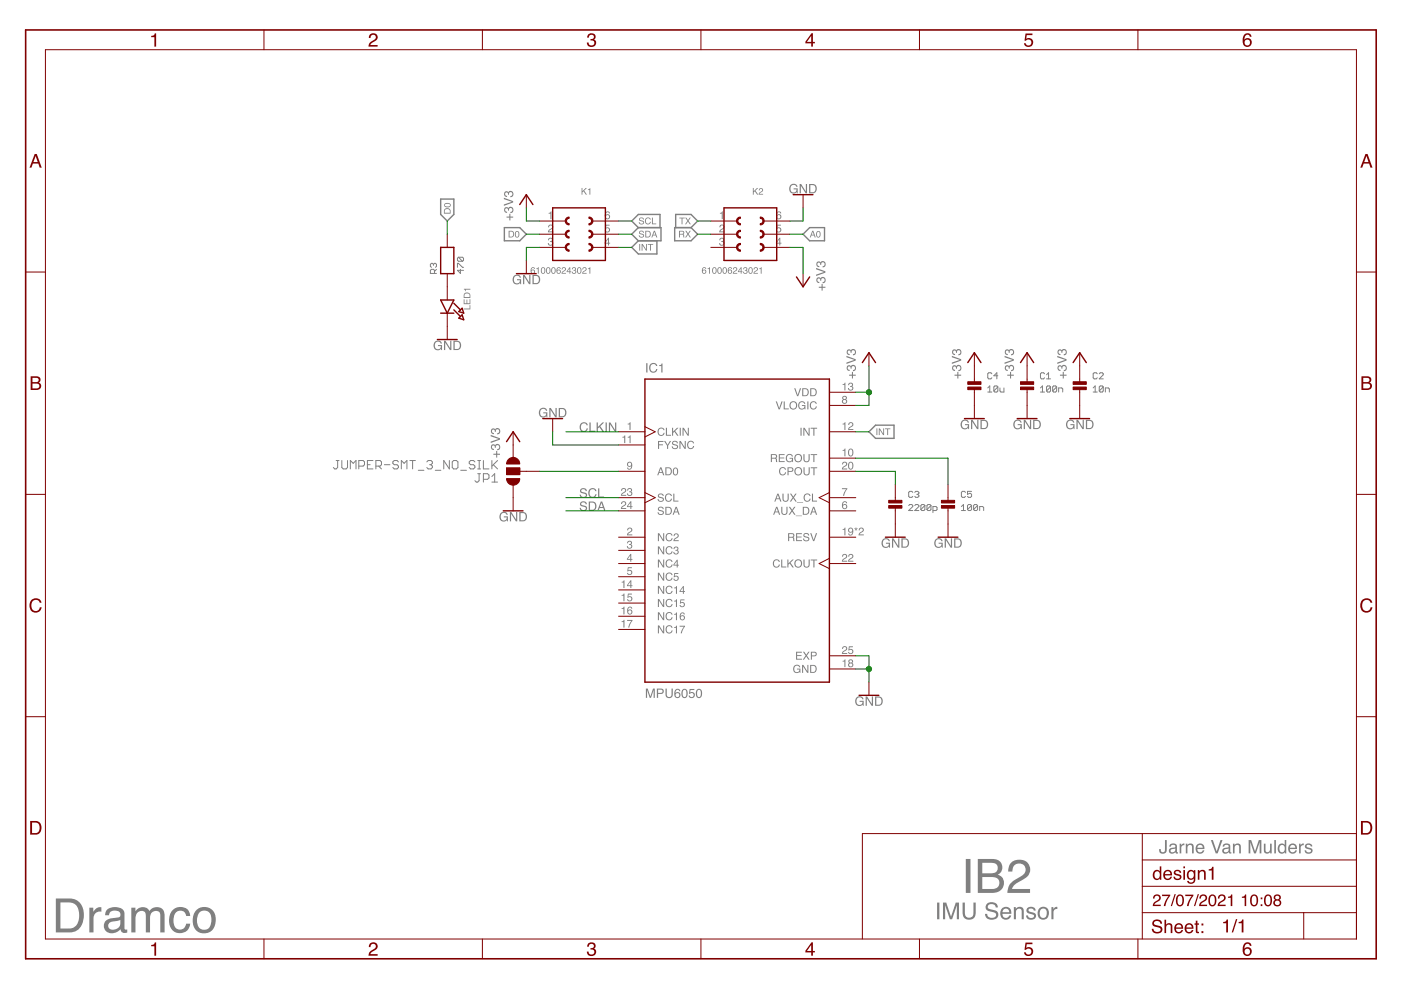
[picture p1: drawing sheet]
<?xml version="1.0" encoding="utf-8"?>
<!DOCTYPE eagle SYSTEM "eagle.dtd">
<!--
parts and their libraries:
microbuilder: This work is placed in the public domain, and may be freely used for commercial and non-commercial work with the following conditions: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
SparkFun-PowerSymbols: Licensing: Creative Commons ShareAlike 4.0 International - https://creativecommons.org/licenses/by-sa/4.0
-->
<eagle version="7.3.0">
<drawing>
<settings>
<setting alwaysvectorfont="no"/>
<setting verticaltext="up"/>
</settings>
<grid distance="0.1" unitdist="inch" unit="inch" style="lines" multiple="1" display="no" altdistance="0.01" altunitdist="inch" altunit="inch"/>
<schematic xreflabel="%F%N/%S.%C%R" xrefpart="/%S.%C%R">
<libraries>
<library name="supply1">
<symbols>
<symbol name="+3V3">
<wire x1="1.27" y1="-1.905" x2="0" y2="0" width="0.254" layer="94"/>
<wire x1="0" y1="0" x2="-1.27" y2="-1.905" width="0.254" layer="94"/>
<text x="-2.54" y="-5.08" size="1.778" layer="96" rot="R90">&gt;VALUE</text>
<pin name="+3V3" x="0" y="-2.54" visible="off" length="short" direction="sup" rot="R90"/>
</symbol>
</symbols>
<devicesets>
<deviceset name="+3V3" prefix="+3V3">
<gates>
<gate name="G$1" symbol="+3V3" x="0" y="0"/>
</gates>
<devices>
<device name="">
<technologies>
<technology name=""/>
</technologies>
</device>
</devices>
</deviceset>
</devicesets>
</library>
<library name="microbuilder">
<symbols>
<symbol name="CAPACITOR">
<wire x1="0" y1="0.762" x2="0" y2="0" width="0.1524" layer="94"/>
<wire x1="0" y1="2.54" x2="0" y2="1.778" width="0.1524" layer="94"/>
<text x="2.54" y="2.54" size="1.27" layer="95" font="vector">&gt;NAME</text>
<text x="2.54" y="0" size="1.27" layer="96" font="vector">&gt;VALUE</text>
<rectangle x1="-1.27" y1="0.508" x2="1.27" y2="1.016" layer="94"/>
<rectangle x1="-1.27" y1="1.524" x2="1.27" y2="2.032" layer="94"/>
<pin name="P$1" x="0" y="5.08" visible="off" length="short" direction="pas" swaplevel="1" rot="R270"/>
<pin name="P$2" x="0" y="-2.54" visible="off" length="short" direction="pas" swaplevel="1" rot="R90"/>
</symbol>
<symbol name="RESISTOR">
<wire x1="-2.54" y1="1.27" x2="2.54" y2="1.27" width="0.254" layer="94"/>
<wire x1="2.54" y1="1.27" x2="2.54" y2="-1.27" width="0.254" layer="94"/>
<wire x1="2.54" y1="-1.27" x2="-2.54" y2="-1.27" width="0.254" layer="94"/>
<wire x1="-2.54" y1="-1.27" x2="-2.54" y2="1.27" width="0.254" layer="94"/>
<text x="-2.54" y="2.032" size="1.27" layer="95" font="vector">&gt;NAME</text>
<text x="-2.54" y="-3.175" size="1.27" layer="96" font="vector">&gt;VALUE</text>
<pin name="1" x="-5.08" y="0" visible="off" length="short" direction="pas" swaplevel="1"/>
<pin name="2" x="5.08" y="0" visible="off" length="short" direction="pas" swaplevel="1" rot="R180"/>
</symbol>
<symbol name="LED">
<wire x1="-2.54" y1="1.27" x2="-2.54" y2="-1.27" width="0.254" layer="94"/>
<wire x1="-2.54" y1="-1.27" x2="0" y2="0" width="0.254" layer="94"/>
<wire x1="0" y1="0" x2="-2.54" y2="1.27" width="0.254" layer="94"/>
<wire x1="0" y1="1.27" x2="0" y2="0" width="0.254" layer="94"/>
<wire x1="0" y1="0" x2="0" y2="-1.27" width="0.254" layer="94"/>
<wire x1="-0.635" y1="1.27" x2="0.635" y2="2.54" width="0.254" layer="94"/>
<wire x1="-1.905" y1="1.27" x2="-0.635" y2="2.54" width="0.254" layer="94"/>
<wire x1="-0.9525" y1="2.8575" x2="-0.3175" y2="2.2225" width="0.254" layer="94"/>
<wire x1="-0.3175" y1="2.2225" x2="0" y2="3.175" width="0.254" layer="94"/>
<wire x1="0" y1="3.175" x2="-0.9525" y2="2.8575" width="0.254" layer="94"/>
<wire x1="0.3175" y1="2.8575" x2="0.9525" y2="2.2225" width="0.254" layer="94"/>
<wire x1="1.27" y1="3.175" x2="0.3175" y2="2.8575" width="0.254" layer="94"/>
<wire x1="0.9525" y1="2.2225" x2="1.27" y2="3.175" width="0.254" layer="94"/>
<text x="-5.08" y="3.175" size="1.27" layer="95">&gt;NAME</text>
<text x="-5.08" y="-2.794" size="1.27" layer="96">&gt;VALUE</text>
<pin name="A" x="-5.08" y="0" visible="off" length="short" direction="pas"/>
<pin name="C" x="2.54" y="0" visible="off" length="short" direction="pas" rot="R180"/>
</symbol>
</symbols>
<devicesets>
<deviceset name="CAP_CERAMIC" prefix="C" uservalue="yes">
<gates>
<gate name="G$1" symbol="CAPACITOR" x="0" y="-2.54"/>
</gates>
<devices>
<device name="0805" package="0805">
<connects>
<connect gate="G$1" pin="P$1" pad="1"/>
<connect gate="G$1" pin="P$2" pad="2"/>
</connects>
<technologies>
<technology name=""/>
</technologies>
</device>
<device name="1206" package="1206">
<connects>
<connect gate="G$1" pin="P$1" pad="1"/>
<connect gate="G$1" pin="P$2" pad="2"/>
</connects>
<technologies>
<technology name=""/>
</technologies>
</device>
<device name="0603" package="0603">
<connects>
<connect gate="G$1" pin="P$1" pad="1"/>
<connect gate="G$1" pin="P$2" pad="2"/>
</connects>
<technologies>
<technology name=""/>
</technologies>
</device>
<device name="0402" package="0402">
<connects>
<connect gate="G$1" pin="P$1" pad="1"/>
<connect gate="G$1" pin="P$2" pad="2"/>
</connects>
<technologies>
<technology name=""/>
</technologies>
</device>
<device name="0603MINI" package="0603-MINI">
<connects>
<connect gate="G$1" pin="P$1" pad="1"/>
<connect gate="G$1" pin="P$2" pad="2"/>
</connects>
<technologies>
<technology name=""/>
</technologies>
</device>
<device name="0805-NOTHERMALS" package="0805_NOTHERMALS">
<connects>
<connect gate="G$1" pin="P$1" pad="1"/>
<connect gate="G$1" pin="P$2" pad="2"/>
</connects>
<technologies>
<technology name=""/>
</technologies>
</device>
<device name="_0402" package="_0402">
<connects>
<connect gate="G$1" pin="P$1" pad="1"/>
<connect gate="G$1" pin="P$2" pad="2"/>
</connects>
<technologies>
<technology name=""/>
</technologies>
</device>
<device name="_0402MP" package="_0402MP">
<connects>
<connect gate="G$1" pin="P$1" pad="1"/>
<connect gate="G$1" pin="P$2" pad="2"/>
</connects>
<technologies>
<technology name=""/>
</technologies>
</device>
<device name="_0603" package="_0603">
<connects>
<connect gate="G$1" pin="P$1" pad="1"/>
<connect gate="G$1" pin="P$2" pad="2"/>
</connects>
<technologies>
<technology name=""/>
</technologies>
</device>
<device name="_0603MP" package="_0603MP">
<connects>
<connect gate="G$1" pin="P$1" pad="1"/>
<connect gate="G$1" pin="P$2" pad="2"/>
</connects>
<technologies>
<technology name=""/>
</technologies>
</device>
<device name="_0805" package="_0805">
<connects>
<connect gate="G$1" pin="P$1" pad="1"/>
<connect gate="G$1" pin="P$2" pad="2"/>
</connects>
<technologies>
<technology name=""/>
</technologies>
</device>
<device name="_0805MP" package="_0805MP">
<connects>
<connect gate="G$1" pin="P$1" pad="1"/>
<connect gate="G$1" pin="P$2" pad="2"/>
</connects>
<technologies>
<technology name=""/>
</technologies>
</device>
</devices>
</deviceset>
<deviceset name="RESISTOR" prefix="R" uservalue="yes">
<gates>
<gate name="G$1" symbol="RESISTOR" x="0" y="0"/>
</gates>
<devices>
<device name="0805" package="0805">
<connects>
<connect gate="G$1" pin="1" pad="1"/>
<connect gate="G$1" pin="2" pad="2"/>
</connects>
<technologies>
<technology name=""/>
</technologies>
</device>
<device name="1206" package="1206">
<connects>
<connect gate="G$1" pin="1" pad="1"/>
<connect gate="G$1" pin="2" pad="2"/>
</connects>
<technologies>
<technology name=""/>
</technologies>
</device>
<device name="0603" package="0603">
<connects>
<connect gate="G$1" pin="1" pad="1"/>
<connect gate="G$1" pin="2" pad="2"/>
</connects>
<technologies>
<technology name=""/>
</technologies>
</device>
<device name="0402" package="0402">
<connects>
<connect gate="G$1" pin="1" pad="1"/>
<connect gate="G$1" pin="2" pad="2"/>
</connects>
<technologies>
<technology name=""/>
</technologies>
</device>
<device name="0603MINI" package="0603-MINI">
<connects>
<connect gate="G$1" pin="1" pad="1"/>
<connect gate="G$1" pin="2" pad="2"/>
</connects>
<technologies>
<technology name=""/>
</technologies>
</device>
<device name="2012" package="2012">
<connects>
<connect gate="G$1" pin="1" pad="1"/>
<connect gate="G$1" pin="2" pad="2"/>
</connects>
<technologies>
<technology name=""/>
</technologies>
</device>
<device name="0805_NOTHERMALS" package="0805_NOTHERMALS">
<connects>
<connect gate="G$1" pin="1" pad="1"/>
<connect gate="G$1" pin="2" pad="2"/>
</connects>
<technologies>
<technology name=""/>
</technologies>
</device>
<device name="2512" package="2512">
<connects>
<connect gate="G$1" pin="1" pad="1"/>
<connect gate="G$1" pin="2" pad="2"/>
</connects>
<technologies>
<technology name=""/>
</technologies>
</device>
<device name="_0402" package="_0402">
<connects>
<connect gate="G$1" pin="1" pad="1"/>
<connect gate="G$1" pin="2" pad="2"/>
</connects>
<technologies>
<technology name=""/>
</technologies>
</device>
<device name="_0402MP" package="_0402MP">
<connects>
<connect gate="G$1" pin="1" pad="1"/>
<connect gate="G$1" pin="2" pad="2"/>
</connects>
<technologies>
<technology name=""/>
</technologies>
</device>
<device name="_0603" package="_0603">
<connects>
<connect gate="G$1" pin="1" pad="1"/>
<connect gate="G$1" pin="2" pad="2"/>
</connects>
<technologies>
<technology name=""/>
</technologies>
</device>
<device name="_0603MP" package="_0603MP">
<connects>
<connect gate="G$1" pin="1" pad="1"/>
<connect gate="G$1" pin="2" pad="2"/>
</connects>
<technologies>
<technology name=""/>
</technologies>
</device>
<device name="_0805" package="_0805">
<connects>
<connect gate="G$1" pin="1" pad="1"/>
<connect gate="G$1" pin="2" pad="2"/>
</connects>
<technologies>
<technology name=""/>
</technologies>
</device>
<device name="_0805MP" package="_0805MP">
<connects>
<connect gate="G$1" pin="1" pad="1"/>
<connect gate="G$1" pin="2" pad="2"/>
</connects>
<technologies>
<technology name=""/>
</technologies>
</device>
</devices>
</deviceset>
<deviceset name="LED" prefix="LED" uservalue="yes">
<gates>
<gate name="G$1" symbol="LED" x="0" y="0"/>
</gates>
<devices>
<device name="1206" package="CHIPLED_1206">
<connects>
<connect gate="G$1" pin="A" pad="A"/>
<connect gate="G$1" pin="C" pad="C"/>
</connects>
<technologies>
<technology name=""/>
</technologies>
</device>
<device name="0805" package="CHIPLED_0805">
<connects>
<connect gate="G$1" pin="A" pad="A"/>
<connect gate="G$1" pin="C" pad="C"/>
</connects>
<technologies>
<technology name=""/>
</technologies>
</device>
<device name="0603" package="CHIPLED_0603">
<connects>
<connect gate="G$1" pin="A" pad="A"/>
<connect gate="G$1" pin="C" pad="C"/>
</connects>
<technologies>
<technology name=""/>
</technologies>
</device>
<device name="0603_NOOUTLINE" package="CHIPLED_0603_NOOUTLINE">
<connects>
<connect gate="G$1" pin="A" pad="A"/>
<connect gate="G$1" pin="C" pad="C"/>
</connects>
<technologies>
<technology name=""/>
</technologies>
</device>
<device name="0805_NOOUTLINE" package="CHIPLED_0805_NOOUTLINE">
<connects>
<connect gate="G$1" pin="A" pad="A"/>
<connect gate="G$1" pin="C" pad="C"/>
</connects>
<technologies>
<technology name=""/>
</technologies>
</device>
</devices>
</deviceset>
</devicesets>
</library>
<library name="MPU6050">
<symbols>
<symbol name="MPU6050">
<wire x1="17.78" y1="-30.48" x2="17.78" y2="27.94" width="0.254" layer="94"/>
<wire x1="17.78" y1="27.94" x2="-17.78" y2="27.94" width="0.254" layer="94"/>
<wire x1="-17.78" y1="27.94" x2="-17.78" y2="-30.48" width="0.254" layer="94"/>
<wire x1="-17.78" y1="-30.48" x2="17.78" y2="-30.48" width="0.254" layer="94"/>
<text x="-17.78" y="29.21" size="1.778" layer="95">&gt;NAME</text>
<text x="-17.78" y="-31.75" size="1.778" layer="96" rot="MR180">&gt;VALUE</text>
<pin name="GND" x="22.86" y="-27.94" length="middle" direction="pwr" rot="R180"/>
<pin name="REGOUT" x="22.86" y="12.7" length="middle" direction="out" rot="R180"/>
<pin name="AD0" x="-22.86" y="10.16" length="middle" direction="in"/>
<pin name="VLOGIC" x="22.86" y="22.86" length="middle" direction="pwr" rot="R180"/>
<pin name="RESV" x="22.86" y="-2.54" length="middle" rot="R180"/>
<pin name="AUX_DA" x="22.86" y="2.54" length="middle" rot="R180"/>
<pin name="CLKIN" x="-22.86" y="17.78" length="middle" direction="in" function="clk"/>
<pin name="SDA" x="-22.86" y="2.54" length="middle"/>
<pin name="SCL" x="-22.86" y="5.08" length="middle" direction="in" function="clk"/>
<pin name="FYSNC" x="-22.86" y="15.24" length="middle" direction="in"/>
<pin name="VDD" x="22.86" y="25.4" length="middle" direction="pwr" rot="R180"/>
<pin name="CPOUT" x="22.86" y="10.16" length="middle" direction="out" rot="R180"/>
<pin name="AUX_CL" x="22.86" y="5.08" length="middle" direction="out" function="clk" rot="R180"/>
<pin name="INT" x="22.86" y="17.78" length="middle" direction="out" rot="R180"/>
<pin name="EXP" x="22.86" y="-25.4" length="middle" direction="pwr" rot="R180"/>
<pin name="NC2" x="-22.86" y="-2.54" length="middle" direction="nc"/>
<pin name="NC5" x="-22.86" y="-10.16" length="middle" direction="nc"/>
<pin name="NC3" x="-22.86" y="-5.08" length="middle" direction="nc"/>
<pin name="NC4" x="-22.86" y="-7.62" length="middle" direction="nc"/>
<pin name="NC14" x="-22.86" y="-12.7" length="middle" direction="nc"/>
<pin name="NC17" x="-22.86" y="-20.32" length="middle" direction="nc"/>
<pin name="NC15" x="-22.86" y="-15.24" length="middle" direction="nc"/>
<pin name="NC16" x="-22.86" y="-17.78" length="middle" direction="nc"/>
<pin name="CLKOUT" x="22.86" y="-7.62" length="middle" direction="out" function="clk" rot="R180"/>
</symbol>
</symbols>
<devicesets>
<deviceset name="MPU6050" prefix="U">
<gates>
<gate name="G$1" symbol="MPU6050" x="0" y="0"/>
</gates>
<devices>
<device name="" package="IC_MPU6050">
<connects>
<connect gate="G$1" pin="AD0" pad="9"/>
<connect gate="G$1" pin="AUX_CL" pad="7"/>
<connect gate="G$1" pin="AUX_DA" pad="6"/>
<connect gate="G$1" pin="CLKIN" pad="1"/>
<connect gate="G$1" pin="CLKOUT" pad="22"/>
<connect gate="G$1" pin="CPOUT" pad="20"/>
<connect gate="G$1" pin="EXP" pad="25"/>
<connect gate="G$1" pin="FYSNC" pad="11"/>
<connect gate="G$1" pin="GND" pad="18"/>
<connect gate="G$1" pin="INT" pad="12"/>
<connect gate="G$1" pin="NC14" pad="14"/>
<connect gate="G$1" pin="NC15" pad="15"/>
<connect gate="G$1" pin="NC16" pad="16"/>
<connect gate="G$1" pin="NC17" pad="17"/>
<connect gate="G$1" pin="NC2" pad="2"/>
<connect gate="G$1" pin="NC3" pad="3"/>
<connect gate="G$1" pin="NC4" pad="4"/>
<connect gate="G$1" pin="NC5" pad="5"/>
<connect gate="G$1" pin="REGOUT" pad="10"/>
<connect gate="G$1" pin="RESV" pad="19 21"/>
<connect gate="G$1" pin="SCL" pad="23"/>
<connect gate="G$1" pin="SDA" pad="24"/>
<connect gate="G$1" pin="VDD" pad="13"/>
<connect gate="G$1" pin="VLOGIC" pad="8"/>
</connects>
<technologies>
<technology name="">
<attribute name="AVAILABILITY" value="Unavailable"/>
<attribute name="DESCRIPTION" value=" MPU6050 Arduino IDE Wheeled Robotics Kit "/>
<attribute name="MF" value="TDK InvenSense"/>
<attribute name="MP" value="MPU6050"/>
<attribute name="PACKAGE" value="VFQFN-24 TDK InvenSense"/>
<attribute name="PRICE" value="None"/>
</technology>
</technologies>
</device>
</devices>
</deviceset>
</devicesets>
</library>
<library name="SparkFun-PowerSymbols">
<symbols>
<symbol name="DGND">
<wire x1="-1.905" y1="0" x2="1.905" y2="0" width="0.254" layer="94"/>
<pin name="GND" x="0" y="2.54" visible="off" length="short" direction="sup" rot="R270"/>
<text x="0" y="-0.254" size="1.778" layer="96" align="top-center">&gt;VALUE</text>
</symbol>
</symbols>
<devicesets>
<deviceset name="GND" prefix="GND">
<gates>
<gate name="1" symbol="DGND" x="0" y="0"/>
</gates>
<devices>
<device name="">
<technologies>
<technology name=""/>
</technologies>
</device>
</devices>
</deviceset>
</devicesets>
</library>
<library name="Wurth_Elektronik_Electromechanic_Board_to_Board_Connectors_rev15c">
<symbols>
<symbol name="3X3_SHD&amp;MALE">
<wire x1="-5.08" y1="5.08" x2="-5.08" y2="-5.08" width="0.254" layer="94"/>
<wire x1="-5.08" y1="-5.08" x2="5.08" y2="-5.08" width="0.254" layer="94"/>
<wire x1="5.08" y1="-5.08" x2="5.08" y2="5.08" width="0.254" layer="94"/>
<wire x1="5.08" y1="5.08" x2="-5.08" y2="5.08" width="0.254" layer="94"/>
<wire x1="-1.905" y1="1.905" x2="-1.905" y2="3.175" width="0.254" layer="94" curve="-180" cap="flat"/>
<wire x1="-1.905" y1="-0.635" x2="-1.905" y2="0.635" width="0.254" layer="94" curve="-180" cap="flat"/>
<wire x1="-1.905" y1="-3.175" x2="-1.905" y2="-1.905" width="0.254" layer="94" curve="-180" cap="flat"/>
<wire x1="1.905" y1="-1.905" x2="1.905" y2="-3.175" width="0.254" layer="94" curve="-180" cap="flat"/>
<wire x1="1.905" y1="0.635" x2="1.905" y2="-0.635" width="0.254" layer="94" curve="-180" cap="flat"/>
<wire x1="1.905" y1="3.175" x2="1.905" y2="1.905" width="0.254" layer="94" curve="-180" cap="flat"/>
<text x="-2.54" y="7.62" size="1.27" layer="95">&gt;NAME</text>
<text x="-2.54" y="-7.62" size="1.27" layer="95">&gt;VALUE</text>
<pin name="1" x="7.62" y="2.54" visible="pad" length="middle" direction="pas" rot="R180"/>
<pin name="2" x="7.62" y="0" visible="pad" length="middle" direction="pas" rot="R180"/>
<pin name="3" x="7.62" y="-2.54" visible="pad" length="middle" direction="pas" rot="R180"/>
<pin name="6" x="-7.62" y="2.54" visible="pad" length="middle" direction="pas"/>
<pin name="5" x="-7.62" y="0" visible="pad" length="middle" direction="pas"/>
<pin name="4" x="-7.62" y="-2.54" visible="pad" length="middle" direction="pas"/>
</symbol>
</symbols>
<devicesets>
<deviceset name="610006243021" prefix="K">
<gates>
<gate name="G$1" symbol="3X3_SHD&amp;MALE" x="0" y="0"/>
</gates>
<devices>
<device name="" package="610006243021">
<connects>
<connect gate="G$1" pin="1" pad="1"/>
<connect gate="G$1" pin="2" pad="2"/>
<connect gate="G$1" pin="3" pad="3"/>
<connect gate="G$1" pin="4" pad="4"/>
<connect gate="G$1" pin="5" pad="5"/>
<connect gate="G$1" pin="6" pad="6"/>
</connects>
<technologies>
<technology name=""/>
</technologies>
</device>
</devices>
</deviceset>
</devicesets>
</library>
<library name="SparkFun-Jumpers">
<symbols>
<symbol name="SMT-JUMPER_3_NO">
<wire x1="-0.635" y1="-1.397" x2="0.635" y2="-1.397" width="1.27" layer="94" curve="180" cap="flat"/>
<wire x1="-0.635" y1="1.397" x2="0.635" y2="1.397" width="1.27" layer="94" curve="-180" cap="flat"/>
<wire x1="1.27" y1="-0.635" x2="-1.27" y2="-0.635" width="0.1524" layer="94"/>
<wire x1="-1.27" y1="-0.635" x2="-1.27" y2="0" width="0.1524" layer="94"/>
<wire x1="-1.27" y1="0" x2="-1.27" y2="0.635" width="0.1524" layer="94"/>
<wire x1="-1.27" y1="0.635" x2="1.27" y2="0.635" width="0.1524" layer="94"/>
<wire x1="1.27" y1="0.635" x2="1.27" y2="-0.635" width="0.1524" layer="94"/>
<wire x1="-2.54" y1="0" x2="-1.27" y2="0" width="0.1524" layer="94"/>
<text x="2.54" y="0.381" size="1.778" layer="95" font="vector">&gt;NAME</text>
<text x="2.54" y="-0.381" size="1.778" layer="96" font="vector" align="top-left">&gt;VALUE</text>
<rectangle x1="-1.27" y1="-0.635" x2="1.27" y2="0.635" layer="94"/>
<pin name="3" x="0" y="-5.08" visible="off" length="short" direction="pas" rot="R90"/>
<pin name="1" x="0" y="5.08" visible="off" length="short" direction="pas" rot="R270"/>
<pin name="2" x="-5.08" y="0" visible="off" length="short" direction="pas"/>
</symbol>
</symbols>
<devicesets>
<deviceset name="JUMPER-SMT_3_NO" prefix="JP">
<gates>
<gate name="G$1" symbol="SMT-JUMPER_3_NO" x="0" y="0"/>
</gates>
<devices>
<device name="_NO-SILK" package="SMT-JUMPER_3_NO_NO-SILK">
<connects>
<connect gate="G$1" pin="1" pad="1"/>
<connect gate="G$1" pin="2" pad="2"/>
<connect gate="G$1" pin="3" pad="3"/>
</connects>
<technologies>
<technology name=""/>
</technologies>
</device>
<device name="_SILK" package="SMT-JUMPER_3_NO_SILK">
<connects>
<connect gate="G$1" pin="1" pad="1"/>
<connect gate="G$1" pin="2" pad="2"/>
<connect gate="G$1" pin="3" pad="3"/>
</connects>
<technologies>
<technology name=""/>
</technologies>
</device>
<device name="_NO_SILK" package="SMT-JUMPER_3_0-NO_TRACE_NO-SILK">
<connects>
<connect gate="G$1" pin="1" pad="1"/>
<connect gate="G$1" pin="2" pad="2"/>
<connect gate="G$1" pin="3" pad="3"/>
</connects>
<technologies>
<technology name=""/>
</technologies>
</device>
</devices>
</deviceset>
</devicesets>
</library>
<library name="frames">
<symbols>
<symbol name="A4L-LOC">
<wire x1="256.54" y1="3.81" x2="256.54" y2="8.89" width="0.1016" layer="94"/>
<wire x1="256.54" y1="8.89" x2="256.54" y2="13.97" width="0.1016" layer="94"/>
<wire x1="256.54" y1="13.97" x2="256.54" y2="19.05" width="0.1016" layer="94"/>
<wire x1="256.54" y1="19.05" x2="256.54" y2="24.13" width="0.1016" layer="94"/>
<wire x1="161.29" y1="3.81" x2="161.29" y2="24.13" width="0.1016" layer="94"/>
<wire x1="161.29" y1="24.13" x2="215.265" y2="24.13" width="0.1016" layer="94"/>
<wire x1="215.265" y1="24.13" x2="256.54" y2="24.13" width="0.1016" layer="94"/>
<wire x1="246.38" y1="3.81" x2="246.38" y2="8.89" width="0.1016" layer="94"/>
<wire x1="246.38" y1="8.89" x2="256.54" y2="8.89" width="0.1016" layer="94"/>
<wire x1="246.38" y1="8.89" x2="215.265" y2="8.89" width="0.1016" layer="94"/>
<wire x1="215.265" y1="8.89" x2="215.265" y2="3.81" width="0.1016" layer="94"/>
<wire x1="215.265" y1="8.89" x2="215.265" y2="13.97" width="0.1016" layer="94"/>
<wire x1="215.265" y1="13.97" x2="256.54" y2="13.97" width="0.1016" layer="94"/>
<wire x1="215.265" y1="13.97" x2="215.265" y2="19.05" width="0.1016" layer="94"/>
<wire x1="215.265" y1="19.05" x2="256.54" y2="19.05" width="0.1016" layer="94"/>
<wire x1="215.265" y1="19.05" x2="215.265" y2="24.13" width="0.1016" layer="94"/>
<text x="217.17" y="15.24" size="2.54" layer="94">&gt;DRAWING_NAME</text>
<text x="217.17" y="10.16" size="2.286" layer="94">&gt;LAST_DATE_TIME</text>
<text x="230.505" y="5.08" size="2.54" layer="94">&gt;SHEET</text>
<text x="216.916" y="4.953" size="2.54" layer="94">Sheet:</text>
<frame x1="0" y1="0" x2="260.35" y2="179.07" columns="6" rows="4" layer="94"/>
</symbol>
</symbols>
<devicesets>
<deviceset name="A4L-LOC" prefix="FRAME" uservalue="yes">
<gates>
<gate name="G$1" symbol="A4L-LOC" x="0" y="0"/>
</gates>
<devices>
<device name="">
<technologies>
<technology name=""/>
</technologies>
</device>
</devices>
</deviceset>
</devicesets>
</library>
</libraries>
<attributes>
</attributes>
<variantdefs>
</variantdefs>
<classes>
<class number="0" name="default" width="0" drill="0">
</class>
</classes>
<parts>
<part name="IC1" library="MPU6050" deviceset="MPU6050" device=""/>
<part name="+3V3" library="supply1" deviceset="+3V3" device=""/>
<part name="GND1" library="SparkFun-PowerSymbols" deviceset="GND" device=""/>
<part name="+3V5" library="supply1" deviceset="+3V3" device=""/>
<part name="C1" library="microbuilder" deviceset="CAP_CERAMIC" device="0603" value="100n"/>
<part name="C2" library="microbuilder" deviceset="CAP_CERAMIC" device="0603" value="10n"/>
<part name="+3V7" library="supply1" deviceset="+3V3" device=""/>
<part name="C3" library="microbuilder" deviceset="CAP_CERAMIC" device="0603" value="2200p"/>
<part name="C5" library="microbuilder" deviceset="CAP_CERAMIC" device="0603" value="100n"/>
<part name="GND9" library="SparkFun-PowerSymbols" deviceset="GND" device=""/>
<part name="LED1" library="microbuilder" deviceset="LED" device="0805"/>
<part name="R3" library="microbuilder" deviceset="RESISTOR" device="0603" value="470"/>
<part name="GND3" library="SparkFun-PowerSymbols" deviceset="GND" device=""/>
<part name="C4" library="microbuilder" deviceset="CAP_CERAMIC" device="0805" value="10u"/>
<part name="+3V1" library="supply1" deviceset="+3V3" device=""/>
<part name="+3V2" library="supply1" deviceset="+3V3" device=""/>
<part name="GND7" library="SparkFun-PowerSymbols" deviceset="GND" device=""/>
<part name="GND10" library="SparkFun-PowerSymbols" deviceset="GND" device=""/>
<part name="+3V4" library="supply1" deviceset="+3V3" device=""/>
<part name="JP1" library="SparkFun-Jumpers" deviceset="JUMPER-SMT_3_NO" device="_SILK"/>
<part name="GND11" library="SparkFun-PowerSymbols" deviceset="GND" device=""/>
<part name="+3V6" library="supply1" deviceset="+3V3" device=""/>
<part name="GND2" library="SparkFun-PowerSymbols" deviceset="GND" device=""/>
<part name="GND4" library="SparkFun-PowerSymbols" deviceset="GND" device=""/>
<part name="GND5" library="SparkFun-PowerSymbols" deviceset="GND" device=""/>
<part name="GND6" library="SparkFun-PowerSymbols" deviceset="GND" device=""/>
<part name="GND8" library="SparkFun-PowerSymbols" deviceset="GND" device=""/>
<part name="FRAME1" library="frames" deviceset="A4L-LOC" device=""/>
<part name="K2" library="Wurth_Elektronik_Electromechanic_Board_to_Board_Connectors_rev15c" deviceset="610006243021" device=""/>
<part name="K1" library="Wurth_Elektronik_Electromechanic_Board_to_Board_Connectors_rev15c" deviceset="610006243021" device=""/>
</parts>
<sheets>
<sheet>
<plain>
<text x="5.08" y="5.08" size="6.4516" layer="95">Dramco</text>
<text x="180.34" y="12.7" size="6.4516" layer="95">IB2</text>
<text x="175.26" y="7.62" size="3.175" layer="95">IMU Sensor</text>
<text x="218.44" y="20.32" size="2.54" layer="95">Jarne Van Mulders</text>
</plain>
<instances>
<instance part="IC1" gate="G$1" x="137.16" y="83.82"/>
<instance part="+3V3" gate="G$1" x="162.56" y="116.84"/>
<instance part="GND1" gate="1" x="162.56" y="50.8"/>
<instance part="+3V5" gate="G$1" x="193.04" y="116.84"/>
<instance part="C1" gate="G$1" x="193.04" y="109.22"/>
<instance part="C2" gate="G$1" x="203.2" y="109.22"/>
<instance part="+3V7" gate="G$1" x="203.2" y="116.84"/>
<instance part="C3" gate="G$1" x="167.64" y="86.36"/>
<instance part="C5" gate="G$1" x="177.8" y="86.36"/>
<instance part="GND9" gate="1" x="101.6" y="104.14" rot="R180"/>
<instance part="LED1" gate="G$1" x="81.28" y="124.46" rot="R270"/>
<instance part="R3" gate="G$1" x="81.28" y="134.62" rot="R90"/>
<instance part="GND3" gate="1" x="81.28" y="119.38"/>
<instance part="C4" gate="G$1" x="182.88" y="109.22"/>
<instance part="+3V1" gate="G$1" x="96.52" y="147.32"/>
<instance part="+3V2" gate="G$1" x="149.86" y="129.54" rot="R180"/>
<instance part="GND7" gate="1" x="96.52" y="132.08"/>
<instance part="GND10" gate="1" x="149.86" y="147.32" rot="R180"/>
<instance part="+3V4" gate="G$1" x="182.88" y="116.84"/>
<instance part="JP1" gate="G$1" x="93.98" y="93.98" rot="R180"/>
<instance part="GND11" gate="1" x="93.98" y="86.36"/>
<instance part="+3V6" gate="G$1" x="93.98" y="101.6"/>
<instance part="GND2" gate="1" x="167.64" y="81.28"/>
<instance part="GND4" gate="1" x="177.8" y="81.28"/>
<instance part="GND5" gate="1" x="182.88" y="104.14"/>
<instance part="GND6" gate="1" x="193.04" y="104.14"/>
<instance part="GND8" gate="1" x="203.2" y="104.14"/>
<instance part="FRAME1" gate="G$1" x="0" y="0"/>
<instance part="K2" gate="G$1" x="139.7" y="139.7" rot="MR0"/>
<instance part="K1" gate="G$1" x="106.68" y="139.7" rot="MR0"/>
</instances>
<busses>
</busses>
<nets>
<net name="SCL" class="0">
<segment>
<pinref part="IC1" gate="G$1" pin="SCL"/>
<wire x1="114.3" y1="88.9" x2="104.14" y2="88.9" width="0.1524" layer="91"/>
<label x="106.68" y="88.9" size="1.778" layer="95"/>
</segment>
<segment>
<wire x1="114.3" y1="142.24" x2="116.84" y2="142.24" width="0.1524" layer="91"/>
<label x="116.84" y="142.24" size="1.27" layer="95" xref="yes"/>
<pinref part="K1" gate="G$1" pin="6"/>
</segment>
</net>
<net name="SDA" class="0">
<segment>
<pinref part="IC1" gate="G$1" pin="SDA"/>
<wire x1="104.14" y1="86.36" x2="114.3" y2="86.36" width="0.1524" layer="91"/>
<label x="106.68" y="86.36" size="1.778" layer="95"/>
</segment>
<segment>
<wire x1="114.3" y1="139.7" x2="116.84" y2="139.7" width="0.1524" layer="91"/>
<label x="116.84" y="139.7" size="1.27" layer="95" xref="yes"/>
<pinref part="K1" gate="G$1" pin="5"/>
</segment>
</net>
<net name="N$5" class="0">
<segment>
<pinref part="IC1" gate="G$1" pin="VDD"/>
<pinref part="+3V3" gate="G$1" pin="+3V3"/>
<wire x1="160.02" y1="109.22" x2="162.56" y2="109.22" width="0.1524" layer="91"/>
<wire x1="162.56" y1="109.22" x2="162.56" y2="114.3" width="0.1524" layer="91"/>
<pinref part="IC1" gate="G$1" pin="VLOGIC"/>
<wire x1="160.02" y1="106.68" x2="162.56" y2="106.68" width="0.1524" layer="91"/>
<wire x1="162.56" y1="106.68" x2="162.56" y2="109.22" width="0.1524" layer="91"/>
<junction x="162.56" y="109.22"/>
</segment>
<segment>
<pinref part="+3V5" gate="G$1" pin="+3V3"/>
<pinref part="C1" gate="G$1" pin="P$1"/>
</segment>
<segment>
<pinref part="C2" gate="G$1" pin="P$1"/>
<pinref part="+3V7" gate="G$1" pin="+3V3"/>
</segment>
<segment>
<pinref part="+3V1" gate="G$1" pin="+3V3"/>
<wire x1="96.52" y1="144.78" x2="96.52" y2="142.24" width="0.1524" layer="91"/>
<wire x1="96.52" y1="142.24" x2="99.06" y2="142.24" width="0.1524" layer="91"/>
<pinref part="K1" gate="G$1" pin="1"/>
</segment>
<segment>
<pinref part="+3V2" gate="G$1" pin="+3V3"/>
<wire x1="149.86" y1="132.08" x2="149.86" y2="137.16" width="0.1524" layer="91"/>
<wire x1="149.86" y1="137.16" x2="147.32" y2="137.16" width="0.1524" layer="91"/>
<pinref part="K2" gate="G$1" pin="4"/>
</segment>
<segment>
<pinref part="C4" gate="G$1" pin="P$1"/>
<pinref part="+3V4" gate="G$1" pin="+3V3"/>
</segment>
<segment>
<pinref part="JP1" gate="G$1" pin="3"/>
<pinref part="+3V6" gate="G$1" pin="+3V3"/>
</segment>
</net>
<net name="N$1" class="0">
<segment>
<pinref part="IC1" gate="G$1" pin="CPOUT"/>
<pinref part="C3" gate="G$1" pin="P$1"/>
<wire x1="160.02" y1="93.98" x2="167.64" y2="93.98" width="0.1524" layer="91"/>
<wire x1="167.64" y1="93.98" x2="167.64" y2="91.44" width="0.1524" layer="91"/>
</segment>
</net>
<net name="N$2" class="0">
<segment>
<pinref part="IC1" gate="G$1" pin="REGOUT"/>
<pinref part="C5" gate="G$1" pin="P$1"/>
<wire x1="160.02" y1="96.52" x2="177.8" y2="96.52" width="0.1524" layer="91"/>
<wire x1="177.8" y1="96.52" x2="177.8" y2="91.44" width="0.1524" layer="91"/>
</segment>
</net>
<net name="CLKIN" class="0">
<segment>
<pinref part="IC1" gate="G$1" pin="CLKIN"/>
<wire x1="114.3" y1="101.6" x2="104.14" y2="101.6" width="0.1524" layer="91"/>
<label x="106.68" y="101.6" size="1.778" layer="95"/>
</segment>
</net>
<net name="D0" class="0">
<segment>
<wire x1="99.06" y1="139.7" x2="96.52" y2="139.7" width="0.1524" layer="91"/>
<label x="96.52" y="139.7" size="1.27" layer="95" rot="R180" xref="yes"/>
<pinref part="K1" gate="G$1" pin="2"/>
</segment>
<segment>
<pinref part="R3" gate="G$1" pin="2"/>
<wire x1="81.28" y1="139.7" x2="81.28" y2="142.24" width="0.1524" layer="91"/>
<label x="81.28" y="142.24" size="1.27" layer="95" rot="R90" xref="yes"/>
</segment>
</net>
<net name="GND" class="0">
<segment>
<wire x1="99.06" y1="137.16" x2="96.52" y2="137.16" width="0.1524" layer="91"/>
<pinref part="GND7" gate="1" pin="GND"/>
<wire x1="96.52" y1="134.62" x2="96.52" y2="137.16" width="0.1524" layer="91"/>
<pinref part="K1" gate="G$1" pin="3"/>
</segment>
<segment>
<pinref part="GND10" gate="1" pin="GND"/>
<wire x1="147.32" y1="142.24" x2="149.86" y2="142.24" width="0.1524" layer="91"/>
<wire x1="149.86" y1="142.24" x2="149.86" y2="144.78" width="0.1524" layer="91"/>
<pinref part="K2" gate="G$1" pin="6"/>
</segment>
<segment>
<pinref part="LED1" gate="G$1" pin="C"/>
<pinref part="GND3" gate="1" pin="GND"/>
</segment>
<segment>
<pinref part="JP1" gate="G$1" pin="1"/>
<pinref part="GND11" gate="1" pin="GND"/>
</segment>
<segment>
<pinref part="IC1" gate="G$1" pin="FYSNC"/>
<wire x1="114.3" y1="99.06" x2="101.6" y2="99.06" width="0.1524" layer="91"/>
<pinref part="GND9" gate="1" pin="GND"/>
<wire x1="101.6" y1="99.06" x2="101.6" y2="101.6" width="0.1524" layer="91"/>
</segment>
<segment>
<pinref part="IC1" gate="G$1" pin="EXP"/>
<pinref part="GND1" gate="1" pin="GND"/>
<wire x1="160.02" y1="58.42" x2="162.56" y2="58.42" width="0.1524" layer="91"/>
<wire x1="162.56" y1="58.42" x2="162.56" y2="55.88" width="0.1524" layer="91"/>
<pinref part="IC1" gate="G$1" pin="GND"/>
<wire x1="162.56" y1="55.88" x2="162.56" y2="53.34" width="0.1524" layer="91"/>
<wire x1="160.02" y1="55.88" x2="162.56" y2="55.88" width="0.1524" layer="91"/>
<junction x="162.56" y="55.88"/>
</segment>
<segment>
<pinref part="C3" gate="G$1" pin="P$2"/>
<pinref part="GND2" gate="1" pin="GND"/>
</segment>
<segment>
<pinref part="C5" gate="G$1" pin="P$2"/>
<pinref part="GND4" gate="1" pin="GND"/>
</segment>
<segment>
<pinref part="C4" gate="G$1" pin="P$2"/>
<pinref part="GND5" gate="1" pin="GND"/>
</segment>
<segment>
<pinref part="C1" gate="G$1" pin="P$2"/>
<pinref part="GND6" gate="1" pin="GND"/>
</segment>
<segment>
<pinref part="C2" gate="G$1" pin="P$2"/>
<pinref part="GND8" gate="1" pin="GND"/>
</segment>
</net>
<net name="INT" class="0">
<segment>
<wire x1="114.3" y1="137.16" x2="116.84" y2="137.16" width="0.1524" layer="91"/>
<label x="116.84" y="137.16" size="1.27" layer="95" xref="yes"/>
<pinref part="K1" gate="G$1" pin="4"/>
</segment>
<segment>
<pinref part="IC1" gate="G$1" pin="INT"/>
<wire x1="160.02" y1="101.6" x2="162.56" y2="101.6" width="0.1524" layer="91"/>
<label x="162.56" y="101.6" size="1.27" layer="95" xref="yes"/>
</segment>
</net>
<net name="TX" class="0">
<segment>
<wire x1="132.08" y1="142.24" x2="129.54" y2="142.24" width="0.1524" layer="91"/>
<label x="129.54" y="142.24" size="1.27" layer="95" rot="R180" xref="yes"/>
<pinref part="K2" gate="G$1" pin="1"/>
</segment>
</net>
<net name="RX" class="0">
<segment>
<wire x1="132.08" y1="139.7" x2="129.54" y2="139.7" width="0.1524" layer="91"/>
<label x="129.54" y="139.7" size="1.27" layer="95" rot="R180" xref="yes"/>
<pinref part="K2" gate="G$1" pin="2"/>
</segment>
</net>
<net name="A0" class="0">
<segment>
<wire x1="147.32" y1="139.7" x2="149.86" y2="139.7" width="0.1524" layer="91"/>
<label x="149.86" y="139.7" size="1.27" layer="95" xref="yes"/>
<pinref part="K2" gate="G$1" pin="5"/>
</segment>
</net>
<net name="N$3" class="0">
<segment>
<pinref part="LED1" gate="G$1" pin="A"/>
<pinref part="R3" gate="G$1" pin="1"/>
</segment>
</net>
<net name="N$4" class="0">
<segment>
<pinref part="IC1" gate="G$1" pin="AD0"/>
<pinref part="JP1" gate="G$1" pin="2"/>
<wire x1="114.3" y1="93.98" x2="99.06" y2="93.98" width="0.1524" layer="91"/>
</segment>
</net>
</nets>
</sheet>
</sheets>
</schematic>
</drawing>
</eagle>
